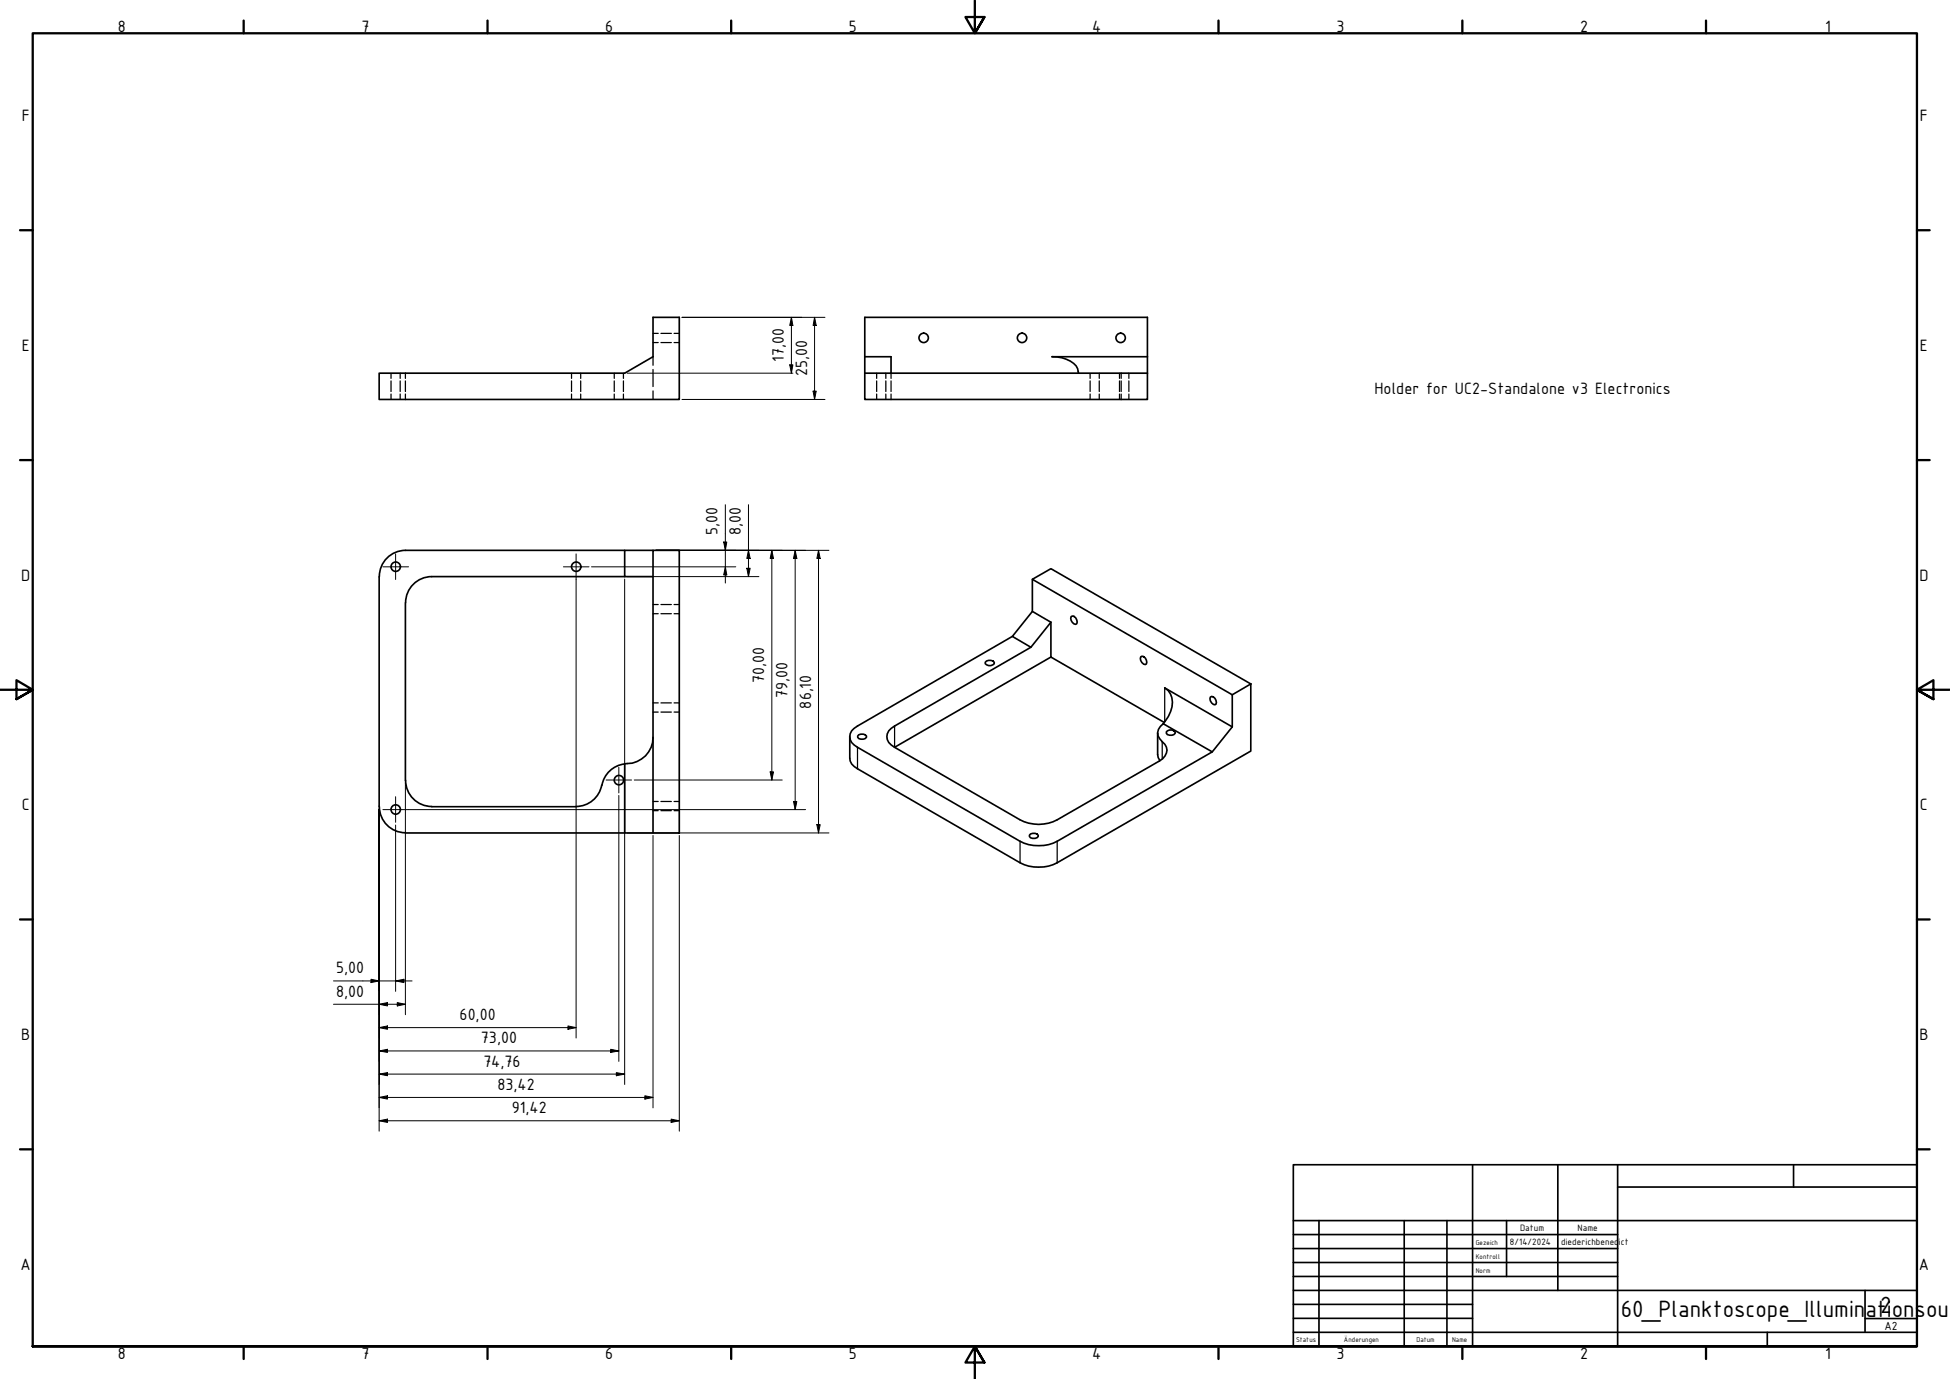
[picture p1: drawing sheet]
<svg xmlns="http://www.w3.org/2000/svg" width="594mm" height="420mm" viewBox="0 0 594 420" stroke-linecap="round" stroke-linejoin="round" font-family="sans-serif">
<!-- layer: Verdeckt (ISO) -->
<g fill="none" stroke="#000" stroke-width=".38">
<path d="M119.1 113.7v1.6M119.1 116.1v3.2M121.9 113.7v1.6M121.9 116.1v3.2M123.5 113.7v1.6M123.5 116.1v3.2M174.1 113.7v1.6M174.1 116.1v3.2M176.9 113.7v1.6M176.9 116.1v3.2M187.1 113.7v1.6M187.1 116.1v3.2"/>
<path d="M189.9 113.7v1.6M189.9 116.1v3.2M198.9 108.7v2.6M198.9 112.6v5.2M198.9 119.1v2.6M198.9 101.6h1.6M198.9 104.4h1.6M201.4 101.6h3.1M201.4 104.4h3.1M205.4 101.6h1.5M205.4 104.4h1.5M267.1 113.7v1.6"/>
<path d="M267.1 116.1v3.2M269.9 113.7v1.6M269.9 116.1v3.2M271.5 113.7v1.6M271.5 116.1v3.2M332.1 113.7v1.6M332.1 116.1v3.2M334.9 113.7v1.6M334.9 116.1v3.2M341.1 113.7v1.6M341.1 116.1v3.2M341.6 113.7v1.6"/>
<path d="M341.6 116.1v3.2M343.9 113.7v1.6M343.9 116.1v3.2M119.1 120.1v1.6M121.9 120.1v1.6M123.5 120.1v1.6M174.1 120.1v1.6M176.9 120.1v1.6M187.1 120.1v1.6M189.9 120.1v1.6M267.1 120.1v1.6M269.9 120.1v1.6"/>
<path d="M271.5 120.1v1.6M332.1 120.1v1.6M334.9 120.1v1.6M341.1 120.1v1.6M341.6 120.1v1.6M343.9 120.1v1.6M198.9 184.2h1.6M198.9 187h1.6M201.4 184.2h3.1M201.4 187h3.1M205.4 184.2h1.5M205.4 187h1.5"/>
<path d="M198.9 214.2h1.6M198.9 217h1.6M201.4 214.2h3.1M201.4 217h3.1M205.4 214.2h1.5M205.4 217h1.5M198.9 244.2h1.6M198.9 247h1.6M201.4 244.2h3.1M201.4 247h3.1M205.4 244.2h1.5M205.4 247h1.5"/>
</g>
<!-- layer: Sichtbar (ISO) -->
<g fill="none" stroke="#000" stroke-width=".51">
<path d="M115.5 113.7h74.8l8.6-5v-12h8v25h-91.4zM263.5 113.7v8h86.1v-8M263.5 113.7h86.1M263.5 113.7v-17h86.1v17M263.5 108.7h8v5M349.6 108.7h-29.1a9.5 9.5 0 0 1 7.4 2.8l.4 .8 .2 1.4M115.5 175.7l.1 70.1a8 8 0 0 0 7.9 7.9M190.3 175.7h-58.8a8 8 0 0 0-7.9 8M190.3 167.7h-66.8a8 8 0 0 0-7.9 8M198.9 167.7h8v86.1h-8zM198.9 167.7h-8.6v8h8.6M314.5 176.5l5.7-3.2 60.9 35.1-5.7 3.3z"/>
<path d="M314.5 176.5v9.8M123.5 183.7l.1 54.1a8 8 0 0 0 7.9 7.9M308.4 193.9l-47.2 27.3a3.4 3.4 0 0 0-2.3 3.3 3.4 3.4 0 0 0 2.3 3.2l49.6 28.6a12.6 12.6 0 0 0 11.3 0l47.2-27.2M314.1 197.2l-41.6 24a3.4 3.4 0 0 0-2.3 3.3 3.4 3.4 0 0 0 2.3 3.2M314.5 186.3l-6.1 7.6 5.7 3.3 6.1-7.6M314.5 186.3l5.7 3.3M320.2 189.6v10.6l34.5 19.9M326.3 187.9l.4-.2a1.75 1.75 0 0 1 1.3 2.3l-.3 .2a1.82 1.82 0 0 1-1.4-2.3zM300.2 201.8a1.84 1.84 0 0 1 2.7 0 1.38 1.38 0 0 1-.9 1.1 1.38 1.38 0 0 1-1.5-.4l-.3-.3zM320.2 200.2l-47.7 27.5M347.5 200.1l.4-.2a1.75 1.75 0 0 1 1.3 2.4l-.3 .2a1.82 1.82 0 0 1-1.4-2.4zM368.7 212.4l.4-.2a1.75 1.75 0 0 1 1.4 2.3l-.4 .2a1.82 1.82 0 0 1-1.4-2.3z"/>
<path d="M375.4 211.7v9.8M381.1 208.4v20.4l-59 34.1a12.6 12.6 0 0 1-11.3 0l-49.6-28.7a3.7 3.7 0 0 1-2.3-3.2v-6.5M183.3 239.2a8 8 0 0 1-7.8 6.5M190.3 232.8a8 8 0 0 0-6.9 6.4M198.9 224.6a8.1 8.1 0 0 1-8.6 8.1v21.1h8.6M261.6 223.9a1.9 1.9 0 0 1 2.4 .4v.3a1.76 1.76 0 0 1-2.7 0zM352.7 223.4v6.5l.2 1 .5 .9M354.4 220.5a9.6 9.6 0 0 0 2.6-8l-1.1-2.1-1.1-.8 20.6 11.9M354.4 220.5a3.2 3.2 0 0 0-.3 5.5 3.1 3.1 0 0 1 .1 5.2l-32.1 18.6a12.1 12.1 0 0 1-11.3 0l-38.3-22.1M354.4 220.5l14.9 8.6 6.1-7.6M355.3 223a1.76 1.76 0 0 1 2.7 0v.4a1.76 1.76 0 0 1-2.7 0zM123.5 253.8h66.8"/>
<path d="M131.5 245.8h44M313.9 254.1a1.9 1.9 0 0 1 2.4 .4v.4a1.76 1.76 0 0 1-2.7 0z"/>
<circle cx="281.4" cy="102.9" r="1.43"/>
<circle cx="311.4" cy="102.9" r="1.43"/>
<circle cx="341.4" cy="102.9" r="1.43"/>
<circle cx="120.6" cy="172.7" r="1.43"/>
<circle cx="175.5" cy="172.7" r="1.43"/>
<circle cx="188.6" cy="237.7" r="1.43"/>
<circle cx="120.6" cy="246.6" r="1.43"/>
</g>
<!-- layer: Sichtbar schmal (ISO) -->
<path d="M354.8 209.6v10.3M261.2 227.7v6.5M272.5 221.2v6.5M354.1 226v5.2M310.8 256.3v6.6M322.1 256.3v6.6" fill="none" stroke="#000" stroke-width=".38"/>
<!-- layer: Rahmen (ISO) -->
<g fill="none" stroke="#000" stroke-width=".7">
<path d="M74.2 6.3v3.8M148.5 6.3v3.8M222.8 6.3v3.8M297 .2v9.9l-2.9-4.9h5.8l-2.9 4.9 2.9-4.9M371.2 6.3v3.8M445.5 6.3v3.8M519.7 6.3v3.8M6.1 70.1h3.9M584 70.1h3.9M6.1 140.2h3.9M584 140.2h3.9M0 210.2h10l-5-3v5.8l5-2.8-5 2.8"/>
<path d="M594 210.2h-10l5-3v5.8l-5-2.8 5 2.8M6.1 280.1h3.9M584 280.1h3.9M6.1 350.2h3.9M584 350.2h3.9M10 410.2v-400.1h574v400.1h-574h574M74.2 410.2v3.9M148.5 410.2v3.9M222.8 410.2v3.9M299.9 415.1l-2.9-4.9 2.9 4.9h-5.8l2.9-4.9v10M371.2 410.2v3.9M445.5 410.2v3.9"/>
<path d="M519.7 410.2v3.9"/>
</g>
<!-- layer: Titel (ISO) -->
<g fill="none" stroke="#000" stroke-width=".51">
<path d="M394 354.9h190v55.3h-190zM448.6 354.9v55.3M474.6 354.9v38.3M492.8 354.9v55.3M546.4 354.9v6.8M394 376.2h98.8M394 371.9h190M401.8 371.9v38.3M427.8 371.9v38.3M440.8 371.9v38.3M459 371.9v17M492.8 361.7h91.2"/>
<path d="M394 380.4h98.8M394 384.7h98.8M394 388.9h98.8M394 393.2h190M394 397.4h54.6M568.2 393.2v12.7M394 405.9h190M394 401.7h54.6M538.4 405.9v4.3M568.2 401.7h15.8"/>
</g>
<!-- layer: Mittelpunktmarkierung (ISO) -->
<path d="M116.6 172.7h7.9M120.5 168.8v7.8M171.6 172.7h7.9M175.5 168.8v7.8M184.7 237.7h7.7M188.5 233.8v7.8M116.6 246.7h7.9M120.5 242.7v7.8" fill="none" stroke="#000" stroke-width=".3"/>
<g fill="none" stroke="#000" stroke-width=".3">
<path d="M207.8 96.7h43.5M241.1 96.7l.5 2.5h-1zM241.1 96.7v17M248.2 96.7l.5 2.5h-1zM248.2 96.7v25M191.1 113.7h50.5M240.6 111.2h1l-.5 2.5zM247.7 119.2h1l-.5 2.5zM207.8 121.7h43.5M221 153.8v23.9M228 153.8v21.9M175.5 176.6v139.7"/>
<path d="M180.2 172.7h44M190.3 176.4v61.2M191.1 175.7h40.1M199.8 167.7h52.7M220.5 165.1h.9l-.4 2.6zM221 172.7l.4 2.5h-.9zM227.5 173.1h1l-.5 2.6zM228 167.7l.5 2.5h-1zM235.1 167.7l.5 2.5h-1zM235.1 167.7v70M242.3 167.7l.5 2.5h-1.1zM242.3 167.7v79"/>
<path d="M249.4 167.7l.5 2.5h-1zM249.4 167.7v86.1M123.5 238.5v8M190.3 237.8v92.6M193.2 237.7h45.1M234.6 235.2h1l-.5 2.5zM115.5 246.5v98.2M120.5 251.4v50.6M123.5 246.7v62.5M124.5 246.7h120.9M188.5 242.4v81M191.1 253.8h61.4"/>
<path d="M198.9 254.6v82.9M206.9 254.6v90.1M241.7 244.2h1.1l-.5 2.5zM248.9 251.2h1l-.5 2.6zM101.6 298.9h23.9M113 298.4l2.5 .5-2.5 .5zM120.5 298.9l2.6-.5v1zM101.6 306h21.9M115.5 306l2.5-.5v1zM115.5 313.1l2.5-.5v1zM115.5 313.1h60M121 305.5l2.5 .5-2.5 .5z"/>
<path d="M173 312.6l2.5 .5-2.5 .5zM186.1 319.7l2.4 .5-2.4 .5zM115.5 320.2l2.5-.5v1zM115.5 327.3l2.5-.5v1zM115.5 334.4l2.5-.5v1zM115.5 320.2h73M115.5 327.3h74.8M115.5 334.4h83.4M187.8 326.8l2.5 .5-2.5 .5zM196.5 333.9l2.4 .5-2.4 .5zM115.5 341.5l2.5-.5v1zM115.5 341.5h91.4"/>
<path d="M204.5 341l2.4 .5-2.4 .5z"/>
</g>
<g fill="#000">
<path d="M241.1 96.7l.5 2.5h-1zM248.2 96.7l.5 2.5h-1zM240.6 111.2h1l-.5 2.5zM247.7 119.2h1l-.5 2.5zM220.5 165.1h.9l-.4 2.6zM221 172.7l.4 2.5h-.9zM227.5 173.1h1l-.5 2.6zM228 167.7l.5 2.5h-1zM235.1 167.7l.5 2.5h-1zM242.3 167.7l.5 2.5h-1.1zM249.4 167.7l.5 2.5h-1zM234.6 235.2h1l-.5 2.5z"/>
<path d="M241.7 244.2h1.1l-.5 2.5zM248.9 251.2h1l-.5 2.6zM113 298.4l2.5 .5-2.5 .5zM120.5 298.9l2.6-.5v1zM115.5 306l2.5-.5v1zM115.5 313.1l2.5-.5v1zM115.5 320.2l2.5-.5v1zM121 305.5l2.5 .5-2.5 .5zM173 312.6l2.5 .5-2.5 .5zM115.5 327.3l2.5-.5v1zM115.5 334.4l2.5-.5v1zM186.1 319.7l2.4 .5-2.4 .5z"/>
<path d="M187.8 326.8l2.5 .5-2.5 .5zM196.5 333.9l2.4 .5-2.4 .5zM115.5 341.5l2.5-.5v1zM204.5 341l2.4 .5-2.4 .5z"/>
</g>
<g font-size="7.7">
<text x="493.8" y="401.3">60_Planktoscope_Illumin</text>
<text x="568.3" y="401.3">at2ionsour</text>
</g>
<g font-size="5.4">
<text x="35.9" y="9.8">8</text>
<text x="110.2" y="9.8">7</text>
<text x="184.4" y="9.8">6</text>
<text x="258.6" y="9.8">5</text>
<text x="332.7" y="9.8">4</text>
<text x="407.2" y="9.8">3</text>
<text x="481.4" y="9.8">2</text>
<text x="556" y="9.8">1</text>
<text x="6.6" y="36.9">F</text>
<text x="584.9" y="36.9">F</text>
<text x="6.6" y="106.9">E</text>
<text x="584.9" y="106.9">E</text>
<text x="238.8" y="110.3" transform="rotate(-90 238.8 110.3)">17,00</text>
<text x="245.9" y="114.7" transform="rotate(-90 245.9 114.7)">25,00</text>
<text x="418.7" y="120.2">Holder for UC2-Standalone v3 Electronics</text>
<text x="218.6" y="163.1" transform="rotate(-90 218.6 163.1)">5,00</text>
<text x="225.7" y="163.1" transform="rotate(-90 225.7 163.1)">8,00</text>
<text x="6.5" y="176.9">D</text>
<text x="584.8" y="176.9">D</text>
<text x="232.9" y="208.2" transform="rotate(-90 232.9 208.2)">70,00</text>
<text x="240" y="212.7" transform="rotate(-90 240 212.7)">79,00</text>
<text x="247.1" y="215.9" transform="rotate(-90 247.1 215.9)">86,10</text>
<text x="6.6" y="246.9">C</text>
<text x="584.9" y="246.9">C</text>
<text x="102.4" y="296.6">5,00</text>
<text x="102.4" y="303.7">8,00</text>
<text x="140" y="310.8">60,00</text>
<text x="6.5" y="316.9">B</text>
<text x="146.5" y="317.9">73,00</text>
<text x="584.8" y="316.9">B</text>
<text x="147.3" y="325">74,76</text>
<text x="151.6" y="332.1">83,42</text>
<text x="155.9" y="339.2">91,42</text>
<text x="6.3" y="386.9">A</text>
<text x="584.6" y="386.9">A</text>
<text x="35.9" y="414.1">8</text>
<text x="110.2" y="414.1">7</text>
<text x="184.4" y="414.1">6</text>
<text x="258.6" y="414.1">5</text>
<text x="332.7" y="414.1">4</text>
<text x="407.2" y="414.1">3</text>
<text x="481.4" y="414.1">2</text>
<text x="556" y="414.1">1</text>
</g>
<text font-size="3.9" x="574.1" y="405.1">A2</text>
<g font-size="3">
<text x="463.1" y="375.1">Datum</text>
<text x="480.6" y="375.1">Name</text>
<text x="460" y="379.4">8/14/2024</text>
<text x="475.6" y="379.4">diederichbened</text>
<text x="493.2" y="379.4">ict</text>
</g>
<g font-size="2.3">
<text x="449.6" y="379.4">Gezeich</text>
<text x="449.6" y="383.6">Kontroll</text>
<text x="449.6" y="387.9">Norm</text>
<text x="394.8" y="408.8">Status</text>
<text x="409.4" y="408.8">Änderungen</text>
<text x="431.5" y="408.8">Datum</text>
<text x="442.4" y="408.8">Name</text>
</g>
</svg>
